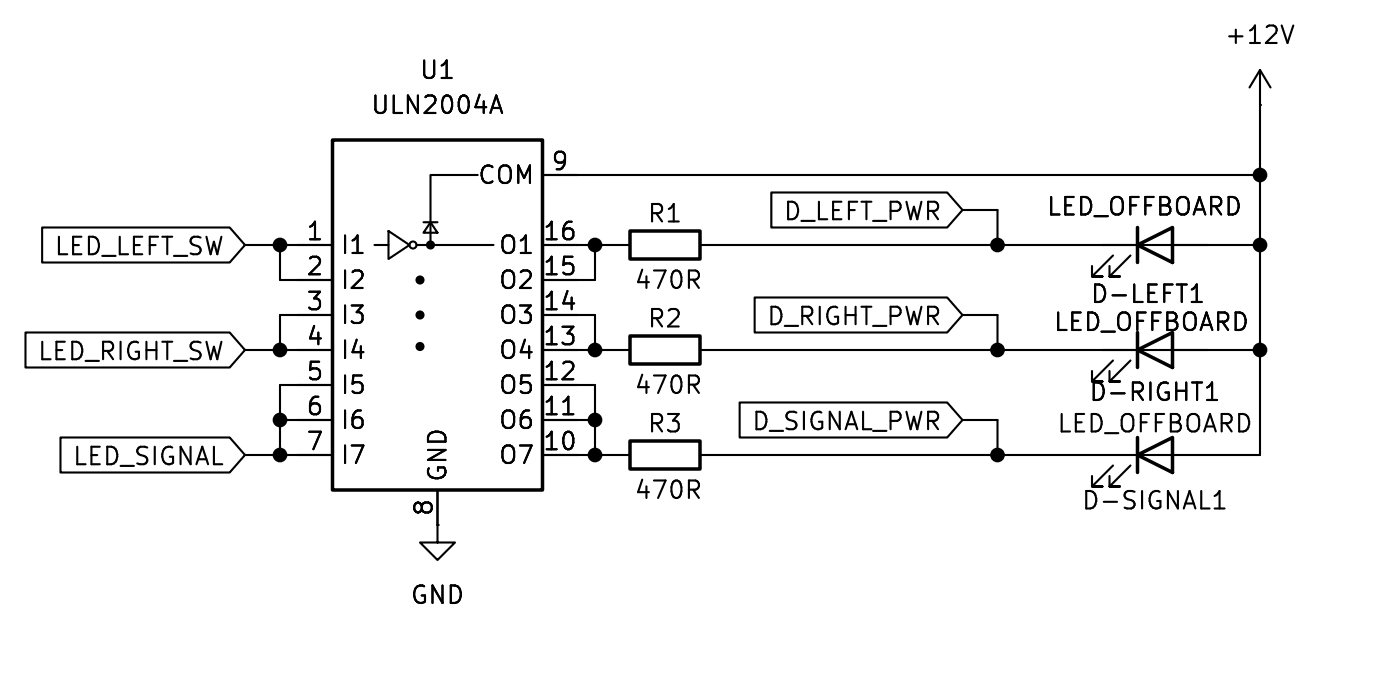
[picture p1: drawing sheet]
<svg xmlns="http://www.w3.org/2000/svg" width="102mm" height="51mm" viewBox="0 0 102 51" stroke-linecap="round" stroke-linejoin="round" font-family="sans-serif">
<path d="M24.1 10.2h15.3v25.4h-15.3zM45.7 16.8h5.1v2h-5.1zM82.5 17.8l2.6-1.3v2.6zM82.5 16.5v2.6M45.7 24.4h5.1v2h-5.1zM45.7 32h5.1v2h-5.1zM82.5 25.4l2.6-1.3v2.6zM82.5 33l2.6-1.2v2.5zM82.5 24.1v2.6M82.5 31.8v2.5" fill="none" stroke="#000" stroke-width=".25"/>
<g fill="none" stroke="#000" stroke-width=".15">
<path d="M3.1 16.5h13.6l1.1 1.3-1.1 1.3h-13.6zM17.8 17.8h6.3M20.3 17.8v2.5h3.8M27.2 17.8h1M28.2 16.8l1.5 1-1.5 1zM30.2 17.8h5.6M30.7 16.1h1M31.2 16.1l.5 .8h-1zM34.7 12.7h-3.5v5.1M35.7 7.8h.6M36 6.9l.4 1.3M39.4 17.8h6.3"/>
<path d="M39.4 12.7h52M43.2 17.8v2.5h-3.8M50.8 17.8h40.6M56 14h12.7l1.1 1.2-1.1 1.3h-12.7zM69.8 15.2h2.6v2.6M80.8 18.5l-1.6 1.6h.8h-.8v-.8M82 18.5l-1.5 1.6h.8h-.8v-.8M91.4 7.6h.1M91.4 5.1v27.9h-40.6M91.4 5.1l-.7 1.3M91.4 5.1l.8 1.3M93.9 1.8l-.5 1.3"/>
<path d="M1.8 24.1h14.9l1.1 1.3-1.1 1.3h-14.9zM4.4 31.7h12.3l1.1 1.3-1.1 1.3h-12.3zM17.8 33h6.3M17.8 25.4h6.3M20.3 30.5h3.8M24.1 27.9h-3.8v5.1M24.1 22.9h-3.8v2.5M31.7 38.1v1.3h1.3l-1.3 1.2-1.2-1.2h1.2M31.7 38.1h.1M31.7 35.6v2.5M39.4 33h6.3M39.4 30.5h3.8"/>
<path d="M39.4 27.9h3.8v5.1M39.4 25.4h6.3M39.4 22.9h3.8v2.5M40.9 30.1h.7M50.8 25.4h40.6M53.7 29.2h15l1.1 1.3-1.1 1.3h-15zM54.8 21.6h13.9l1.1 1.3-1.1 1.2h-13.9zM69.8 30.5h2.6v2.5M69.8 22.9h2.6v2.5M80.8 26.2l-1.6 1.5h.8h-.8v-.8M80.8 33.8l-1.6 1.5h.8h-.8v-.8M82 26.2l-1.5 1.5h.8h-.8v-.8"/>
<path d="M82 33.8l-1.5 1.5h.8h-.8v-.8M86.5 21.9h.7M86.5 21l.3-.4v1.3M87.6 29h.7M87.6 28.1l.4-.3v1.2M88.1 36.9h.8M88.1 36l.4-.4v1.3"/>
<circle cx="30" cy="17.8" r=".25"/>
</g>
<g fill="#000" stroke="#000" stroke-width=".15">
<circle cx="20.3" cy="17.8" r=".46"/>
<circle cx="31.2" cy="17.8" r=".25"/>
<circle cx="43.2" cy="17.8" r=".46"/>
<circle cx="72.4" cy="17.8" r=".46"/>
<circle cx="91.4" cy="12.7" r=".46"/>
<circle cx="91.4" cy="17.8" r=".46"/>
<circle cx="20.3" cy="25.4" r=".46"/>
<circle cx="20.3" cy="33" r=".46"/>
<circle cx="20.3" cy="30.5" r=".46"/>
<circle cx="30.5" cy="25.1" r=".25"/>
<circle cx="30.5" cy="22.9" r=".25"/>
<circle cx="30.5" cy="20.3" r=".25"/>
<circle cx="43.2" cy="25.4" r=".46"/>
<circle cx="43.2" cy="30.5" r=".46"/>
<circle cx="43.2" cy="33" r=".46"/>
<circle cx="72.4" cy="25.4" r=".46"/>
<circle cx="72.4" cy="33" r=".46"/>
<circle cx="91.4" cy="25.4" r=".46"/>
</g>
<g font-size="1.8">
<text x="30.4" y="5.9">U1</text>
<text x="88.8" y="3.4">+12V</text>
<text x="26.8" y="8.5">ULN2004A</text>
<text x="22.2" y="17.5">1</text>
<text x="34.6" y="13.6">COM</text>
<text x="39.3" y="17.5">16</text>
<text x="39.9" y="12.4">9</text>
<text x="46.9" y="16.4">R1</text>
<text x="56.8" y="16.2">D_LEFT_PWR</text>
<text x="75.9" y="15.8">LED_OFFBOARD</text>
<text x="3.9" y="18.7">LED_LEFT_SW</text>
<text x="22.2" y="20.1">2</text>
<text x="22.2" y="22.6">3</text>
<text x="24.6" y="18.6">I1</text>
<text x="24.6" y="21.2">I2</text>
<text x="24.6" y="23.7">I3</text>
<text x="36.1" y="23.7">O3</text>
<text x="36.1" y="21.2">O2</text>
<text x="36.1" y="18.6">O1</text>
<text x="39.3" y="22.6">14</text>
<text x="39.3" y="20.1">15</text>
<text x="46" y="21.2">470R</text>
<text x="46.9" y="24">R2</text>
<text x="55.6" y="23.8">D_RIGHT_PWR</text>
<text x="79.1" y="22.2">D-LEFT1</text>
<text x="2.7" y="26.4">LED_RIGHT_SW</text>
<text x="22.2" y="25.1">4</text>
<text x="22.2" y="27.7">5</text>
<text x="24.6" y="26.3">I4</text>
<text x="24.6" y="28.8">I5</text>
<text x="36.1" y="28.8">O5</text>
<text x="36.1" y="26.3">O4</text>
<text x="39.3" y="27.7">12</text>
<text x="39.3" y="25.1">13</text>
<text x="46" y="28.8">470R</text>
<text x="76.4" y="24.2">LED_OFFBOARD</text>
<text x="79" y="29.3">D-RIGHT1</text>
<text x="5.2" y="34">LED_SIGNAL</text>
<text x="22.2" y="30.2">6</text>
<text x="22.2" y="32.8">7</text>
<text x="24.6" y="31.3">I6</text>
<text x="24.6" y="33.9">I7</text>
<text x="32.6" y="35.1" transform="rotate(-90 32.6 35.1)">GND</text>
<text x="36.1" y="33.9">O7</text>
<text x="36.1" y="31.3">O6</text>
<text x="39.3" y="32.8">10</text>
<text x="39.3" y="30.2">11</text>
<text x="46.9" y="31.6">R3</text>
<text x="54.5" y="31.4">D_SIGNAL_PWR</text>
<text x="76.6" y="31.6">LED_OFFBOARD</text>
<text x="31.5" y="37.5" transform="rotate(-90 31.5 37.5)">8</text>
<text x="46" y="36.4">470R</text>
<text x="78.4" y="37.2">D-SIGNAL1</text>
<text x="29.7" y="44">GND</text>
</g>
</svg>
